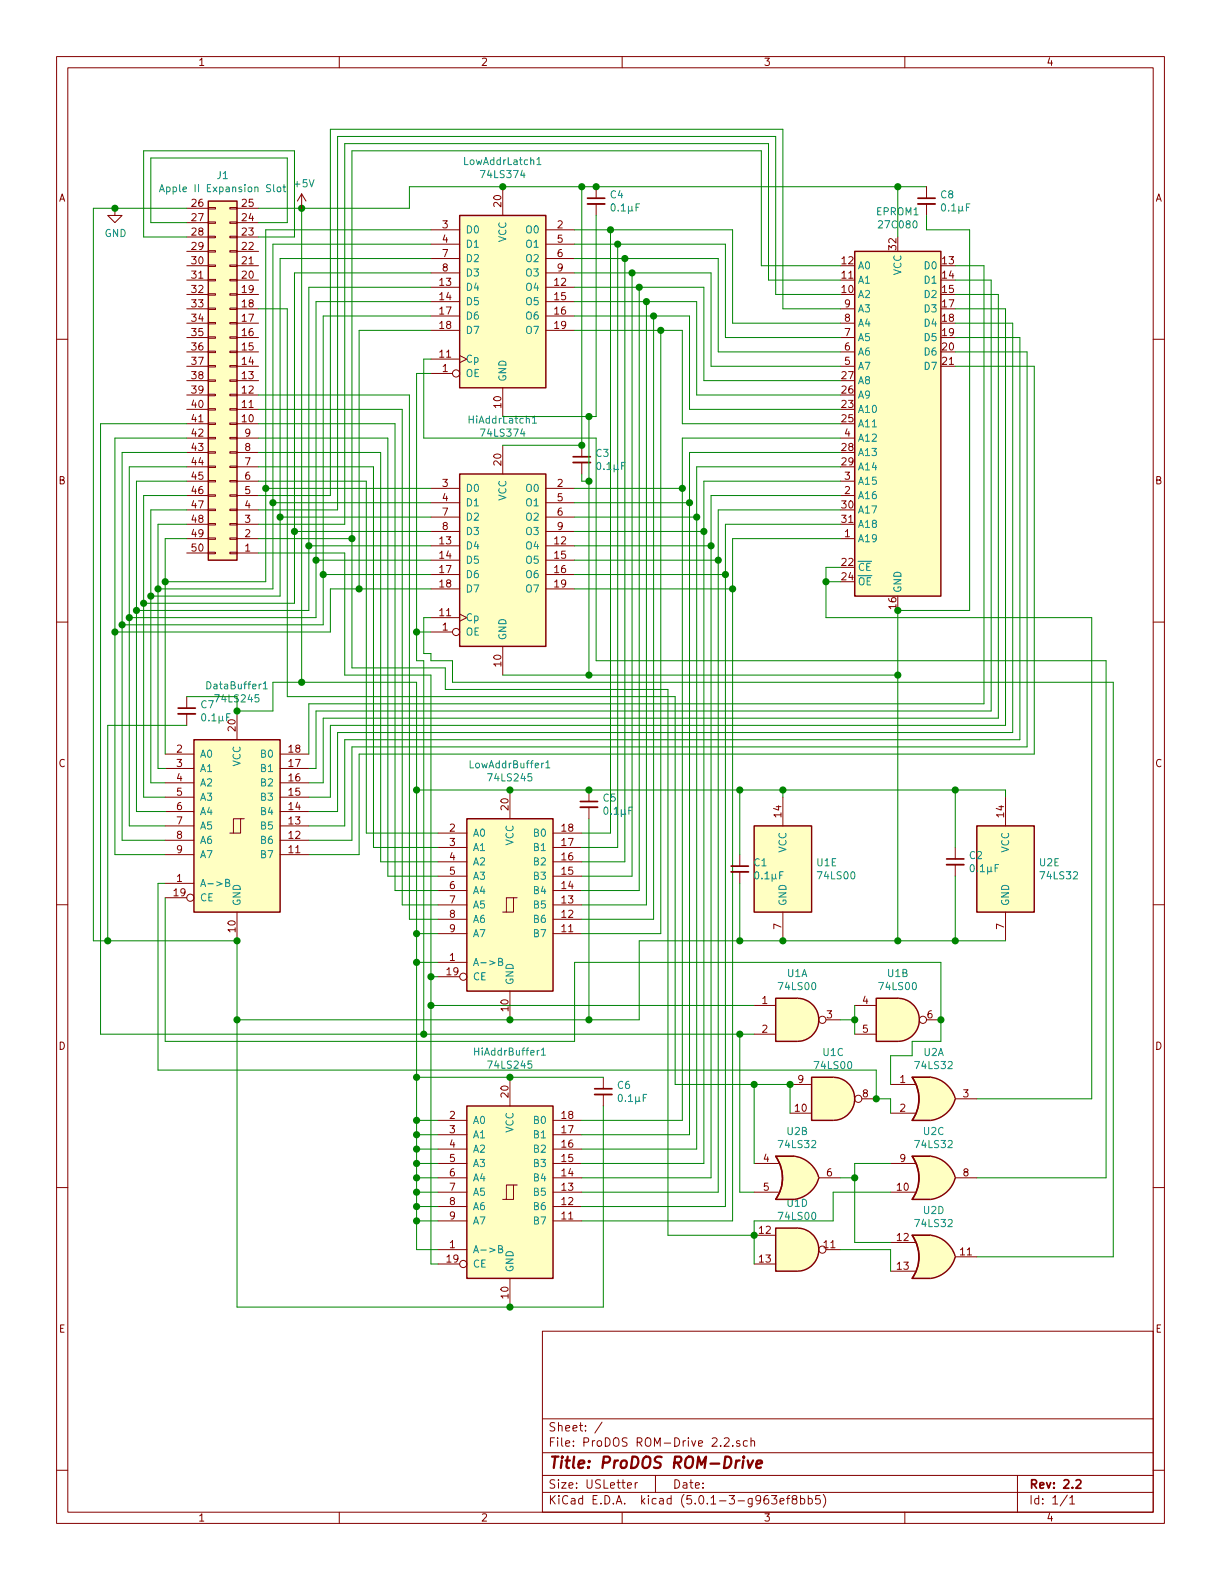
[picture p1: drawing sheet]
EESchema Schematic File Version 4
LIBS:ProDOS ROMDrive 2-cache
EELAYER 26 0
EELAYER END
$Descr USLetter 8500 11000 portrait
encoding utf-8
Sheet 1 1
Title "ProDOS ROM-Drive"
Date ""
Rev "2.2"
Comp ""
Comment1 ""
Comment2 ""
Comment3 ""
Comment4 ""
$EndDescr
$Comp
L Connector_Generic:Conn_02x25_Counter_Clockwise J1
U 1 1
P 1600 2650
F 0 "J1" H 1650 1225 50  0000 C CNN
F 1 "Apple II Expansion Slot" H 1650 1316 50  0000 C CNN
F 2 "Connector:Apple II Expansion Edge Connector" H 1600 2650 50  0001 C CNN
F 3 "~" H 1600 2650 50  0001 C CNN
	1    1600 2650
	-1   0    0    1   
$EndComp
$Comp
L 74xx:74LS00 U1
U 1 1
P 5550 7100
F 0 "U1" H 5550 7425 50  0000 C CNN
F 1 "74LS00" H 5550 7334 50  0000 C CNN
F 2 "Package_DIP:DIP-14_W7.62mm" H 5550 7100 50  0001 C CNN
F 3 "http://www.ti.com/lit/gpn/sn74ls00" H 5550 7100 50  0001 C CNN
	1    5550 7100
	1    0    0    -1  
$EndComp
$Comp
L 74xx:74LS00 U1
U 2 1
P 6250 7100
F 0 "U1" H 6250 7425 50  0000 C CNN
F 1 "74LS00" H 6250 7334 50  0000 C CNN
F 2 "Package_DIP:DIP-14_W7.62mm" H 6250 7100 50  0001 C CNN
F 3 "http://www.ti.com/lit/gpn/sn74ls00" H 6250 7100 50  0001 C CNN
	2    6250 7100
	1    0    0    -1  
$EndComp
$Comp
L 74xx:74LS00 U1
U 3 1
P 5800 7650
F 0 "U1" H 5800 7975 50  0000 C CNN
F 1 "74LS00" H 5800 7884 50  0000 C CNN
F 2 "Package_DIP:DIP-14_W7.62mm" H 5800 7650 50  0001 C CNN
F 3 "http://www.ti.com/lit/gpn/sn74ls00" H 5800 7650 50  0001 C CNN
	3    5800 7650
	1    0    0    -1  
$EndComp
$Comp
L 74xx:74LS00 U1
U 4 1
P 5550 8700
F 0 "U1" H 5550 9025 50  0000 C CNN
F 1 "74LS00" H 5550 8934 50  0000 C CNN
F 2 "Package_DIP:DIP-14_W7.62mm" H 5550 8700 50  0001 C CNN
F 3 "http://www.ti.com/lit/gpn/sn74ls00" H 5550 8700 50  0001 C CNN
	4    5550 8700
	1    0    0    -1  
$EndComp
$Comp
L 74xx:74LS32 U2
U 1 1
P 6500 7650
F 0 "U2" H 6500 7975 50  0000 C CNN
F 1 "74LS32" H 6500 7884 50  0000 C CNN
F 2 "Package_DIP:DIP-14_W7.62mm" H 6500 7650 50  0001 C CNN
F 3 "http://www.ti.com/lit/gpn/sn74LS32" H 6500 7650 50  0001 C CNN
	1    6500 7650
	1    0    0    -1  
$EndComp
$Comp
L 74xx:74LS32 U2
U 2 1
P 5550 8200
F 0 "U2" H 5550 8525 50  0000 C CNN
F 1 "74LS32" H 5550 8434 50  0000 C CNN
F 2 "Package_DIP:DIP-14_W7.62mm" H 5550 8200 50  0001 C CNN
F 3 "http://www.ti.com/lit/gpn/sn74LS32" H 5550 8200 50  0001 C CNN
	2    5550 8200
	1    0    0    -1  
$EndComp
$Comp
L 74xx:74LS32 U2
U 3 1
P 6500 8200
F 0 "U2" H 6500 8525 50  0000 C CNN
F 1 "74LS32" H 6500 8434 50  0000 C CNN
F 2 "Package_DIP:DIP-14_W7.62mm" H 6500 8200 50  0001 C CNN
F 3 "http://www.ti.com/lit/gpn/sn74LS32" H 6500 8200 50  0001 C CNN
	3    6500 8200
	1    0    0    -1  
$EndComp
$Comp
L 74xx:74LS32 U2
U 4 1
P 6500 8750
F 0 "U2" H 6500 9075 50  0000 C CNN
F 1 "74LS32" H 6500 8984 50  0000 C CNN
F 2 "Package_DIP:DIP-14_W7.62mm" H 6500 8750 50  0001 C CNN
F 3 "http://www.ti.com/lit/gpn/sn74LS32" H 6500 8750 50  0001 C CNN
	4    6500 8750
	1    0    0    -1  
$EndComp
$Comp
L 74xx:74LS32 U2
U 5 1
P 7000 6050
F 0 "U2" H 7230 6096 50  0000 L CNN
F 1 "74LS32" H 7230 6005 50  0000 L CNN
F 2 "Package_DIP:DIP-14_W7.62mm" H 7000 6050 50  0001 C CNN
F 3 "http://www.ti.com/lit/gpn/sn74LS32" H 7000 6050 50  0001 C CNN
	5    7000 6050
	1    0    0    -1  
$EndComp
$Comp
L 74xx:74LS00 U1
U 5 1
P 5450 6050
F 0 "U1" H 5680 6096 50  0000 L CNN
F 1 "74LS00" H 5680 6005 50  0000 L CNN
F 2 "Package_DIP:DIP-14_W7.62mm" H 5450 6050 50  0001 C CNN
F 3 "http://www.ti.com/lit/gpn/sn74ls00" H 5450 6050 50  0001 C CNN
	5    5450 6050
	1    0    0    -1  
$EndComp
$Comp
L 74xx:74LS245 DataBuffer1
U 1 1
P 1650 5750
F 0 "DataBuffer1" H 1650 6728 50  0000 C CNN
F 1 "74LS245" H 1650 6637 50  0000 C CNN
F 2 "Package_DIP:DIP-20_W7.62mm" H 1650 5750 50  0001 C CNN
F 3 "http://www.ti.com/lit/gpn/sn74LS245" H 1650 5750 50  0001 C CNN
	1    1650 5750
	1    0    0    -1  
$EndComp
$Comp
L 74xx:74LS245 LowAddrBuffer1
U 1 1
P 3550 6300
F 0 "LowAddrBuffer1" H 3550 7278 50  0000 C CNN
F 1 "74LS245" H 3550 7187 50  0000 C CNN
F 2 "Package_DIP:DIP-20_W7.62mm" H 3550 6300 50  0001 C CNN
F 3 "http://www.ti.com/lit/gpn/sn74LS245" H 3550 6300 50  0001 C CNN
	1    3550 6300
	1    0    0    -1  
$EndComp
$Comp
L 74xx:74LS245 HiAddrBuffer1
U 1 1
P 3550 8300
F 0 "HiAddrBuffer1" H 3550 9278 50  0000 C CNN
F 1 "74LS245" H 3550 9187 50  0000 C CNN
F 2 "Package_DIP:DIP-20_W7.62mm" H 3550 8300 50  0001 C CNN
F 3 "http://www.ti.com/lit/gpn/sn74LS245" H 3550 8300 50  0001 C CNN
	1    3550 8300
	1    0    0    -1  
$EndComp
$Comp
L 74xx:74LS374 LowAddrLatch1
U 1 1
P 3500 2100
F 0 "LowAddrLatch1" H 3500 3078 50  0000 C CNN
F 1 "74LS374" H 3500 2987 50  0000 C CNN
F 2 "Package_DIP:DIP-20_W7.62mm" H 3500 2100 50  0001 C CNN
F 3 "http://www.ti.com/lit/gpn/sn74LS374" H 3500 2100 50  0001 C CNN
	1    3500 2100
	1    0    0    -1  
$EndComp
$Comp
L 74xx:74LS374 HiAddrLatch1
U 1 1
P 3500 3900
F 0 "HiAddrLatch1" H 3500 4878 50  0000 C CNN
F 1 "74LS374" H 3500 4787 50  0000 C CNN
F 2 "Package_DIP:DIP-20_W7.62mm" H 3500 3900 50  0001 C CNN
F 3 "http://www.ti.com/lit/gpn/sn74LS374" H 3500 3900 50  0001 C CNN
	1    3500 3900
	1    0    0    -1  
$EndComp
$Comp
L Memory_EPROM:27C080 EPROM1
U 1 1
P 6250 2950
F 0 "EPROM1" H 6250 4428 50  0000 C CNN
F 1 "27C080" H 6250 4337 50  0000 C CNN
F 2 "Package_DIP:DIP-32_W15.24mm" H 6250 2950 50  0001 C CNN
F 3 "http://ww1.microchip.com/downloads/en/devicedoc/doc0360.pdf" H 6250 2950 50  0001 C CNN
	1    6250 2950
	1    0    0    -1  
$EndComp
Wire Wire Line
	1300 3750 1150 3750
Wire Wire Line
	1150 3750 1150 4050
Wire Wire Line
	1300 3650 1100 3650
Wire Wire Line
	1100 3650 1100 4100
Wire Wire Line
	1100 5350 1150 5350
Wire Wire Line
	1300 3550 1050 3550
Wire Wire Line
	1050 3550 1050 4150
Wire Wire Line
	1050 5450 1150 5450
Wire Wire Line
	1300 3450 1000 3450
Wire Wire Line
	1000 3450 1000 4200
Wire Wire Line
	1000 5550 1150 5550
Wire Wire Line
	1300 3350 950  3350
Wire Wire Line
	950  3350 950  4250
Wire Wire Line
	950  5650 1150 5650
Wire Wire Line
	1300 3250 900  3250
Wire Wire Line
	900  3250 900  4300
Wire Wire Line
	900  5750 1150 5750
Wire Wire Line
	1300 3150 850  3150
Wire Wire Line
	850  3150 850  4350
Wire Wire Line
	850  5850 1150 5850
Wire Wire Line
	1300 3050 800  3050
Wire Wire Line
	800  3050 800  4400
Wire Wire Line
	800  5950 1150 5950
Wire Wire Line
	6650 1850 6850 1850
Wire Wire Line
	6850 1850 6850 4900
Wire Wire Line
	6850 4900 2150 4900
Wire Wire Line
	2150 4900 2150 5250
Wire Wire Line
	6650 1950 6900 1950
Wire Wire Line
	6900 1950 6900 4950
Wire Wire Line
	6900 4950 2200 4950
Wire Wire Line
	2200 4950 2200 5350
Wire Wire Line
	2200 5350 2150 5350
Wire Wire Line
	6950 2050 6950 5000
Wire Wire Line
	6950 5000 2250 5000
Wire Wire Line
	2250 5000 2250 5450
Wire Wire Line
	2250 5450 2150 5450
Wire Wire Line
	2150 5550 2300 5550
Wire Wire Line
	2300 5550 2300 5050
Wire Wire Line
	2300 5050 7000 5050
Wire Wire Line
	7000 5050 7000 2150
Wire Wire Line
	7000 2150 6650 2150
Wire Wire Line
	6650 2050 6950 2050
Wire Wire Line
	6650 2250 7050 2250
Wire Wire Line
	7050 5100 2350 5100
Wire Wire Line
	2350 5100 2350 5650
Wire Wire Line
	2350 5650 2150 5650
Wire Wire Line
	7050 2250 7050 5100
Wire Wire Line
	2150 5750 2400 5750
Wire Wire Line
	2400 5750 2400 5150
Wire Wire Line
	2400 5150 7100 5150
Wire Wire Line
	7100 5150 7100 2350
Wire Wire Line
	7100 2350 6650 2350
Wire Wire Line
	6650 2450 7150 2450
Wire Wire Line
	7150 2450 7150 5200
Wire Wire Line
	7150 5200 2450 5200
Wire Wire Line
	2450 5200 2450 5850
Wire Wire Line
	2450 5850 2150 5850
Wire Wire Line
	2150 5950 2500 5950
Wire Wire Line
	2500 5950 2500 5250
Wire Wire Line
	2500 5250 7200 5250
Wire Wire Line
	7200 5250 7200 2550
Wire Wire Line
	7200 2550 6650 2550
Wire Wire Line
	4000 1600 4250 1600
Wire Wire Line
	5100 1600 5100 2250
Wire Wire Line
	5100 2250 5850 2250
Wire Wire Line
	4000 1700 4300 1700
Wire Wire Line
	5050 1700 5050 2350
Wire Wire Line
	5050 2350 5850 2350
Wire Wire Line
	4000 1800 4350 1800
Wire Wire Line
	5000 1800 5000 2450
Wire Wire Line
	5000 2450 5850 2450
Wire Wire Line
	4000 1900 4400 1900
Wire Wire Line
	4950 1900 4950 2550
Wire Wire Line
	4950 2550 5850 2550
Wire Wire Line
	4000 2000 4450 2000
Wire Wire Line
	4900 2000 4900 2650
Wire Wire Line
	4900 2650 5850 2650
Wire Wire Line
	4000 2100 4500 2100
Wire Wire Line
	4850 2100 4850 2750
Wire Wire Line
	4850 2750 5850 2750
Wire Wire Line
	4000 2200 4550 2200
Wire Wire Line
	4800 2200 4800 2850
Wire Wire Line
	4800 2850 5850 2850
Wire Wire Line
	4000 3500 4800 3500
Wire Wire Line
	4800 3500 4800 3150
Wire Wire Line
	4800 3150 5850 3150
Wire Wire Line
	4750 3050 5850 3050
Wire Wire Line
	4000 3400 4750 3400
Wire Wire Line
	4750 2300 4750 2950
Wire Wire Line
	4750 2950 5850 2950
Wire Wire Line
	4000 2300 4600 2300
Wire Wire Line
	4000 3600 4850 3600
Wire Wire Line
	4850 3600 4850 3250
Wire Wire Line
	4850 3250 5850 3250
Wire Wire Line
	4000 3700 4900 3700
Wire Wire Line
	4900 3700 4900 3350
Wire Wire Line
	4900 3350 5850 3350
Wire Wire Line
	4000 3800 4950 3800
Wire Wire Line
	4950 3800 4950 3450
Wire Wire Line
	4950 3450 5850 3450
Wire Wire Line
	4000 3900 5000 3900
Wire Wire Line
	5000 3900 5000 3550
Wire Wire Line
	5000 3550 5850 3550
Wire Wire Line
	4000 4000 5050 4000
Wire Wire Line
	5050 4000 5050 3650
Wire Wire Line
	5050 3650 5850 3650
Wire Wire Line
	4000 4100 5100 4100
Wire Wire Line
	5100 4100 5100 3750
Wire Wire Line
	5100 3750 5850 3750
Wire Wire Line
	4050 5800 4250 5800
Wire Wire Line
	4250 5800 4250 1600
Connection ~ 4250 1600
Wire Wire Line
	4250 1600 5100 1600
Wire Wire Line
	4050 5900 4300 5900
Wire Wire Line
	4300 5900 4300 1700
Connection ~ 4300 1700
Wire Wire Line
	4300 1700 5050 1700
Wire Wire Line
	4050 6000 4350 6000
Wire Wire Line
	4350 6000 4350 1800
Connection ~ 4350 1800
Wire Wire Line
	4350 1800 5000 1800
Wire Wire Line
	4050 6100 4400 6100
Wire Wire Line
	4400 6100 4400 1900
Connection ~ 4400 1900
Wire Wire Line
	4400 1900 4950 1900
Wire Wire Line
	4050 6200 4450 6200
Wire Wire Line
	4450 6200 4450 2000
Connection ~ 4450 2000
Wire Wire Line
	4450 2000 4900 2000
Wire Wire Line
	4050 6300 4500 6300
Wire Wire Line
	4500 6300 4500 2100
Connection ~ 4500 2100
Wire Wire Line
	4500 2100 4850 2100
Wire Wire Line
	4050 6400 4550 6400
Wire Wire Line
	4550 6400 4550 2200
Connection ~ 4550 2200
Wire Wire Line
	4550 2200 4800 2200
Wire Wire Line
	4050 6500 4600 6500
Wire Wire Line
	4600 6500 4600 2300
Connection ~ 4600 2300
Wire Wire Line
	4600 2300 4750 2300
Wire Wire Line
	4050 7800 4750 7800
Wire Wire Line
	4750 3050 4750 3400
Connection ~ 4750 3400
Wire Wire Line
	4750 3400 4750 7800
Wire Wire Line
	4050 7900 4800 7900
Wire Wire Line
	4800 7900 4800 3500
Connection ~ 4800 3500
Wire Wire Line
	4050 8000 4850 8000
Wire Wire Line
	4850 8000 4850 3600
Connection ~ 4850 3600
Wire Wire Line
	4050 8100 4900 8100
Wire Wire Line
	4900 8100 4900 3700
Connection ~ 4900 3700
Wire Wire Line
	4050 8200 4950 8200
Wire Wire Line
	4950 8200 4950 3800
Connection ~ 4950 3800
Wire Wire Line
	4050 8300 5000 8300
Wire Wire Line
	5000 8300 5000 3900
Connection ~ 5000 3900
Wire Wire Line
	4050 8400 5050 8400
Wire Wire Line
	5050 8400 5050 4000
Connection ~ 5050 4000
Wire Wire Line
	4050 8500 5100 8500
Wire Wire Line
	5100 8500 5100 4100
Connection ~ 5100 4100
Wire Wire Line
	1800 3750 2450 3750
Wire Wire Line
	2450 3750 2450 1050
Wire Wire Line
	2450 1050 5300 1050
Wire Wire Line
	5300 1050 5300 1850
Wire Wire Line
	5300 1850 5850 1850
Wire Wire Line
	1800 3650 2400 3650
Wire Wire Line
	2400 3650 2400 1000
Wire Wire Line
	2400 1000 5350 1000
Wire Wire Line
	5350 1000 5350 1950
Wire Wire Line
	5350 1950 5850 1950
Wire Wire Line
	1800 3550 2350 3550
Wire Wire Line
	2350 3550 2350 950 
Wire Wire Line
	2350 950  5400 950 
Wire Wire Line
	5400 950  5400 2050
Wire Wire Line
	5400 2050 5850 2050
Wire Wire Line
	1800 3450 2300 3450
Wire Wire Line
	2300 3450 2300 900 
Wire Wire Line
	2300 900  5450 900 
Wire Wire Line
	5450 900  5450 2150
Wire Wire Line
	5450 2150 5850 2150
Wire Wire Line
	1800 3350 2550 3350
Wire Wire Line
	2550 3350 2550 5800
Wire Wire Line
	2550 5800 3050 5800
Wire Wire Line
	2600 3250 2600 5900
Wire Wire Line
	2600 5900 3050 5900
Wire Wire Line
	1800 3250 2600 3250
Wire Wire Line
	1800 3150 2650 3150
Wire Wire Line
	2650 3150 2650 6000
Wire Wire Line
	2650 6000 3050 6000
Wire Wire Line
	1800 3050 2700 3050
Wire Wire Line
	2700 3050 2700 6100
Wire Wire Line
	2700 6100 3050 6100
Wire Wire Line
	1800 2950 2750 2950
Wire Wire Line
	2750 2950 2750 6200
Wire Wire Line
	2750 6200 3050 6200
Wire Wire Line
	1800 2850 2800 2850
Wire Wire Line
	2800 2850 2800 6300
Wire Wire Line
	2800 6300 3050 6300
Wire Wire Line
	1800 2750 2850 2750
Wire Wire Line
	2850 2750 2850 6400
Wire Wire Line
	2850 6400 3050 6400
Wire Wire Line
	1800 1450 2100 1450
Wire Wire Line
	2100 1450 2100 4750
Wire Wire Line
	2100 4750 2900 4750
Wire Wire Line
	2900 4750 2900 5500
Wire Wire Line
	2900 6500 3050 6500
Wire Wire Line
	2900 6500 2900 6700
Wire Wire Line
	2900 7800 3050 7800
Connection ~ 2900 6500
Wire Wire Line
	2900 7800 2900 7900
Wire Wire Line
	2900 7900 3050 7900
Connection ~ 2900 7800
Wire Wire Line
	2900 7900 2900 8000
Wire Wire Line
	2900 8000 3050 8000
Connection ~ 2900 7900
Wire Wire Line
	2900 8000 2900 8100
Wire Wire Line
	2900 8100 3050 8100
Connection ~ 2900 8000
Wire Wire Line
	2900 8100 2900 8200
Wire Wire Line
	2900 8200 3050 8200
Connection ~ 2900 8100
Wire Wire Line
	2900 8200 2900 8300
Wire Wire Line
	2900 8300 3050 8300
Connection ~ 2900 8200
Wire Wire Line
	2900 8300 2900 8400
Wire Wire Line
	2900 8400 3050 8400
Connection ~ 2900 8300
Wire Wire Line
	2900 8400 2900 8500
Wire Wire Line
	2900 8500 3050 8500
Connection ~ 2900 8400
Wire Wire Line
	3550 7500 2900 7500
Connection ~ 2900 7500
Wire Wire Line
	2900 7500 2900 7800
Wire Wire Line
	3550 5500 2900 5500
Connection ~ 2900 5500
Wire Wire Line
	2900 5500 2900 6500
Wire Wire Line
	2100 4750 1900 4750
Wire Wire Line
	1900 4750 1900 4950
Wire Wire Line
	1900 4950 1650 4950
Connection ~ 2100 4750
Wire Wire Line
	3550 5500 4100 5500
Wire Wire Line
	5450 5500 5450 5550
Connection ~ 3550 5500
Wire Wire Line
	2100 1450 2850 1450
Wire Wire Line
	2850 1300 3500 1300
Wire Wire Line
	2850 1300 2850 1450
Connection ~ 2100 1450
Wire Wire Line
	3500 1300 4050 1300
Wire Wire Line
	6250 1300 6250 1650
Connection ~ 3500 1300
Wire Wire Line
	5450 5500 6650 5500
Wire Wire Line
	7000 5500 7000 5550
Connection ~ 5450 5500
Wire Wire Line
	1300 1450 800  1450
Wire Wire Line
	650  1450 650  6550
Wire Wire Line
	650  6550 750  6550
Wire Wire Line
	1650 6550 1650 7100
Wire Wire Line
	1650 7100 3550 7100
Connection ~ 1650 6550
Wire Wire Line
	3550 7100 4100 7100
Wire Wire Line
	4450 7100 4450 6550
Wire Wire Line
	4450 6550 5150 6550
Connection ~ 3550 7100
Wire Wire Line
	5450 6550 6250 6550
Connection ~ 5450 6550
Connection ~ 6250 6550
Wire Wire Line
	6250 6550 6650 6550
Wire Wire Line
	6250 4250 6250 4700
Wire Wire Line
	3500 4700 4100 4700
Connection ~ 6250 4700
Wire Wire Line
	6250 4700 6250 6550
Wire Wire Line
	4100 4700 4100 3350
Wire Wire Line
	4100 2900 3500 2900
Connection ~ 4100 4700
Wire Wire Line
	4100 4700 6250 4700
Wire Wire Line
	1650 7100 1650 9100
Wire Wire Line
	1650 9100 3550 9100
Connection ~ 1650 7100
Wire Wire Line
	1800 3850 2400 3850
Wire Wire Line
	2400 3850 2400 4700
Wire Wire Line
	2400 4700 3000 4700
Wire Wire Line
	3000 4700 3000 6800
Wire Wire Line
	3000 7000 5250 7000
Wire Wire Line
	5850 7100 5950 7100
Wire Wire Line
	5950 7100 5950 7000
Wire Wire Line
	5950 7100 5950 7200
Connection ~ 5950 7100
Wire Wire Line
	6550 7100 6550 6700
Wire Wire Line
	6550 6700 4000 6700
Wire Wire Line
	4000 6700 4000 7250
Wire Wire Line
	4000 7250 1150 7250
Wire Wire Line
	1150 7250 1150 6250
Wire Wire Line
	3000 6800 3050 6800
Connection ~ 3000 6800
Wire Wire Line
	3000 6800 3000 7000
Wire Wire Line
	3000 7000 3000 8800
Wire Wire Line
	3000 8800 3050 8800
Connection ~ 3000 7000
Wire Wire Line
	1300 2950 700  2950
Wire Wire Line
	700  2950 700  7200
Wire Wire Line
	700  7200 2950 7200
Wire Wire Line
	2950 7200 2950 4600
Connection ~ 2950 7200
Wire Wire Line
	2950 7200 5150 7200
Wire Wire Line
	2900 4400 2900 2600
Wire Wire Line
	2900 2600 3000 2600
Wire Wire Line
	3050 6700 2900 6700
Connection ~ 2900 6700
Wire Wire Line
	2900 6700 2900 7500
Wire Wire Line
	2900 8500 2900 8700
Wire Wire Line
	2900 8700 3050 8700
Connection ~ 2900 8500
Wire Wire Line
	2450 3750 2450 4650
Wire Wire Line
	2450 4650 3100 4650
Wire Wire Line
	3100 4650 3100 4800
Wire Wire Line
	3100 4800 4650 4800
Wire Wire Line
	4650 4800 4650 8600
Wire Wire Line
	4650 8600 5250 8600
Connection ~ 2450 3750
Wire Wire Line
	5250 8600 5250 8800
Connection ~ 5250 8600
Wire Wire Line
	5850 8200 5950 8200
Wire Wire Line
	5950 8200 5950 8100
Wire Wire Line
	5950 8100 6200 8100
Wire Wire Line
	6200 8300 5800 8300
Wire Wire Line
	5800 8300 5800 8500
Wire Wire Line
	5800 8500 5250 8500
Wire Wire Line
	5250 8500 5250 8600
Wire Wire Line
	5950 8200 5950 8650
Wire Wire Line
	5950 8650 6200 8650
Connection ~ 5950 8200
Wire Wire Line
	5850 8700 6200 8700
Wire Wire Line
	6200 8700 6200 8850
Wire Wire Line
	6100 7650 6200 7650
Wire Wire Line
	6200 7650 6200 7750
Wire Wire Line
	5500 7550 5500 7750
Wire Wire Line
	5150 8300 5150 7200
Wire Wire Line
	5150 8300 5250 8300
Connection ~ 5150 7200
Wire Wire Line
	5150 7200 5250 7200
Wire Wire Line
	5250 8100 5250 7550
Wire Wire Line
	5250 7550 5500 7550
Connection ~ 5500 7550
Wire Wire Line
	1800 2150 2000 2150
Wire Wire Line
	2000 2150 2000 4850
Wire Wire Line
	2000 4850 4700 4850
Wire Wire Line
	4700 4850 4700 7550
Wire Wire Line
	4700 7550 5250 7550
Connection ~ 5250 7550
Wire Wire Line
	6100 7650 6100 7450
Wire Wire Line
	6100 7450 1100 7450
Wire Wire Line
	1100 7450 1100 6150
Wire Wire Line
	1100 6150 1150 6150
Connection ~ 6100 7650
Wire Wire Line
	6800 7650 7600 7650
Wire Wire Line
	7600 7650 7600 4300
Wire Wire Line
	7600 4300 5750 4300
Wire Wire Line
	5750 4300 5750 4050
Wire Wire Line
	5750 3950 5850 3950
Wire Wire Line
	5850 4050 5750 4050
Connection ~ 5750 4050
Wire Wire Line
	5750 4050 5750 3950
Wire Wire Line
	3000 2500 2950 2500
Wire Wire Line
	2950 2500 2950 3050
Wire Wire Line
	2950 3050 4150 3050
Wire Wire Line
	4150 3050 4150 4600
Wire Wire Line
	4150 4600 7700 4600
Wire Wire Line
	7700 4600 7700 8200
Wire Wire Line
	7700 8200 6800 8200
Wire Wire Line
	4050 1300 4050 3100
Wire Wire Line
	4050 3100 3500 3100
Connection ~ 4050 1300
Wire Wire Line
	4050 1300 4150 1300
Wire Wire Line
	2900 4400 2900 4600
Wire Wire Line
	2900 4600 2950 4600
Connection ~ 2900 4400
Wire Wire Line
	2900 4400 3000 4400
Wire Wire Line
	3000 3400 1850 3400
Wire Wire Line
	1850 3400 1850 4050
Wire Wire Line
	1850 4050 1150 4050
Connection ~ 1150 4050
Wire Wire Line
	1150 4050 1150 5250
Wire Wire Line
	3000 3500 1900 3500
Wire Wire Line
	1900 3500 1900 4100
Wire Wire Line
	1900 4100 1100 4100
Connection ~ 1100 4100
Wire Wire Line
	1100 4100 1100 5350
Wire Wire Line
	3000 3600 1950 3600
Wire Wire Line
	1950 3600 1950 4150
Wire Wire Line
	1950 4150 1050 4150
Connection ~ 1050 4150
Wire Wire Line
	1050 4150 1050 5450
Wire Wire Line
	3000 3700 2050 3700
Wire Wire Line
	2050 3700 2050 4200
Wire Wire Line
	2050 4200 1000 4200
Connection ~ 1000 4200
Wire Wire Line
	1000 4200 1000 5550
Wire Wire Line
	3000 3800 2150 3800
Wire Wire Line
	2150 3800 2150 4250
Wire Wire Line
	2150 4250 950  4250
Connection ~ 950  4250
Wire Wire Line
	950  4250 950  5650
Wire Wire Line
	3000 3900 2200 3900
Wire Wire Line
	2200 3900 2200 4300
Wire Wire Line
	2200 4300 900  4300
Connection ~ 900  4300
Wire Wire Line
	900  4300 900  5750
Wire Wire Line
	3000 4000 2250 4000
Wire Wire Line
	2250 4000 2250 4350
Wire Wire Line
	2250 4350 850  4350
Connection ~ 850  4350
Wire Wire Line
	850  4350 850  5850
Wire Wire Line
	3000 4100 2500 4100
Wire Wire Line
	2300 4100 2300 4400
Wire Wire Line
	2300 4400 800  4400
Connection ~ 800  4400
Wire Wire Line
	800  4400 800  5950
Wire Wire Line
	2250 4000 2250 2200
Wire Wire Line
	2250 2200 3000 2200
Connection ~ 2250 4000
Wire Wire Line
	2500 4100 2500 2300
Wire Wire Line
	2500 2300 3000 2300
Connection ~ 2500 4100
Wire Wire Line
	2500 4100 2300 4100
Wire Wire Line
	2200 3900 2200 2100
Wire Wire Line
	2200 2100 3000 2100
Connection ~ 2200 3900
Wire Wire Line
	2150 3800 2150 2000
Wire Wire Line
	2150 2000 3000 2000
Connection ~ 2150 3800
Wire Wire Line
	2050 3700 2050 1900
Wire Wire Line
	2050 1900 3000 1900
Connection ~ 2050 3700
Wire Wire Line
	1950 3600 1950 1800
Wire Wire Line
	1950 1800 3000 1800
Connection ~ 1950 3600
Wire Wire Line
	1900 3500 1900 1700
Wire Wire Line
	1900 1700 3000 1700
Connection ~ 1900 3500
Wire Wire Line
	1850 3400 1850 1600
Wire Wire Line
	1850 1600 3000 1600
Connection ~ 1850 3400
Wire Wire Line
	6800 8750 7750 8750
Wire Wire Line
	7750 8750 7750 4750
Wire Wire Line
	7750 4750 3150 4750
Wire Wire Line
	3150 4750 3150 4600
Wire Wire Line
	3150 4600 3000 4600
Wire Wire Line
	3000 4600 3000 4550
Wire Wire Line
	3000 4550 2950 4550
Wire Wire Line
	2950 4550 2950 4300
Wire Wire Line
	2950 4300 3000 4300
Wire Wire Line
	1300 1550 1050 1550
Wire Wire Line
	1050 1550 1050 1100
Wire Wire Line
	1050 1100 2000 1100
Wire Wire Line
	2000 1100 2000 1550
Wire Wire Line
	2000 1550 1800 1550
Wire Wire Line
	1800 1650 2050 1650
Wire Wire Line
	2050 1650 2050 1050
Wire Wire Line
	2050 1050 1000 1050
Wire Wire Line
	1000 1650 1300 1650
Wire Wire Line
	1000 1050 1000 1650
$Comp
L power:+5V #PWR0101
U 1 1
P 2100 1450
F 0 "#PWR0101" H 2100 1300 50  0001 C CNN
F 1 "+5V" H 2115 1623 50  0000 C CNN
F 2 "" H 2100 1450 50  0001 C CNN
F 3 "" H 2100 1450 50  0001 C CNN
	1    2100 1450
	1    0    0    -1  
$EndComp
$Comp
L power:GND #PWR0102
U 1 1
P 800 1450
F 0 "#PWR0102" H 800 1200 50  0001 C CNN
F 1 "GND" H 805 1277 50  0000 C CNN
F 2 "" H 800 1450 50  0001 C CNN
F 3 "" H 800 1450 50  0001 C CNN
	1    800  1450
	1    0    0    -1  
$EndComp
Connection ~ 800  1450
Wire Wire Line
	800  1450 650  1450
Wire Wire Line
	6250 1300 6450 1300
Connection ~ 6250 1300
$Comp
L Device:C_Small C8
U 1 1
P 6450 1400
F 0 "C8" H 6542 1446 50  0000 L CNN
F 1 "0.1µF" H 6542 1355 50  0000 L CNN
F 2 "Capacitor_THT:C_Disc_D3.0mm_W2.0mm_P2.50mm" H 6450 1400 50  0001 C CNN
F 3 "~" H 6450 1400 50  0001 C CNN
	1    6450 1400
	1    0    0    -1  
$EndComp
$Comp
L Device:C_Small C2
U 1 1
P 6650 6000
F 0 "C2" H 6742 6046 50  0000 L CNN
F 1 "0.1µF" H 6742 5955 50  0000 L CNN
F 2 "Capacitor_THT:C_Disc_D3.0mm_W2.0mm_P2.50mm" H 6650 6000 50  0001 C CNN
F 3 "~" H 6650 6000 50  0001 C CNN
	1    6650 6000
	1    0    0    -1  
$EndComp
$Comp
L Device:C_Small C1
U 1 1
P 5150 6050
F 0 "C1" H 5242 6096 50  0000 L CNN
F 1 "0.1µF" H 5242 6005 50  0000 L CNN
F 2 "Capacitor_THT:C_Disc_D3.0mm_W2.0mm_P2.50mm" H 5150 6050 50  0001 C CNN
F 3 "~" H 5150 6050 50  0001 C CNN
	1    5150 6050
	1    0    0    -1  
$EndComp
$Comp
L Device:C_Small C5
U 1 1
P 4100 5600
F 0 "C5" H 4192 5646 50  0000 L CNN
F 1 "0.1µF" H 4192 5555 50  0000 L CNN
F 2 "Capacitor_THT:C_Disc_D3.0mm_W2.0mm_P2.50mm" H 4100 5600 50  0001 C CNN
F 3 "~" H 4100 5600 50  0001 C CNN
	1    4100 5600
	1    0    0    -1  
$EndComp
Connection ~ 4100 5500
Wire Wire Line
	4100 5500 5150 5500
$Comp
L Device:C_Small C6
U 1 1
P 4200 7600
F 0 "C6" H 4292 7646 50  0000 L CNN
F 1 "0.1µF" H 4292 7555 50  0000 L CNN
F 2 "Capacitor_THT:C_Disc_D3.0mm_W2.0mm_P2.50mm" H 4200 7600 50  0001 C CNN
F 3 "~" H 4200 7600 50  0001 C CNN
	1    4200 7600
	1    0    0    -1  
$EndComp
$Comp
L Device:C_Small C7
U 1 1
P 1300 4950
F 0 "C7" H 1392 4996 50  0000 L CNN
F 1 "0.1µF" H 1392 4905 50  0000 L CNN
F 2 "Capacitor_THT:C_Disc_D3.0mm_W2.0mm_P2.50mm" H 1300 4950 50  0001 C CNN
F 3 "~" H 1300 4950 50  0001 C CNN
	1    1300 4950
	1    0    0    -1  
$EndComp
$Comp
L Device:C_Small C3
U 1 1
P 4050 3200
F 0 "C3" H 4142 3246 50  0000 L CNN
F 1 "0.1µF" H 4142 3155 50  0000 L CNN
F 2 "Capacitor_THT:C_Disc_D3.0mm_W2.0mm_P2.50mm" H 4050 3200 50  0001 C CNN
F 3 "~" H 4050 3200 50  0001 C CNN
	1    4050 3200
	1    0    0    -1  
$EndComp
Connection ~ 4050 3100
$Comp
L Device:C_Small C4
U 1 1
P 4150 1400
F 0 "C4" H 4242 1446 50  0000 L CNN
F 1 "0.1µF" H 4242 1355 50  0000 L CNN
F 2 "Capacitor_THT:C_Disc_D3.0mm_W2.0mm_P2.50mm" H 4150 1400 50  0001 C CNN
F 3 "~" H 4150 1400 50  0001 C CNN
	1    4150 1400
	1    0    0    -1  
$EndComp
Connection ~ 4150 1300
Wire Wire Line
	4150 1300 6250 1300
Wire Wire Line
	4200 7500 3550 7500
Connection ~ 3550 7500
Wire Wire Line
	4200 7700 4200 9100
Wire Wire Line
	4200 9100 3550 9100
Connection ~ 3550 9100
Wire Wire Line
	5150 6150 5150 6550
Connection ~ 5150 6550
Wire Wire Line
	5150 6550 5450 6550
Wire Wire Line
	5150 5950 5150 5500
Connection ~ 5150 5500
Wire Wire Line
	5150 5500 5450 5500
Wire Wire Line
	6650 5900 6650 5500
Connection ~ 6650 5500
Wire Wire Line
	6650 5500 7000 5500
Wire Wire Line
	6650 6100 6650 6550
Connection ~ 6650 6550
Wire Wire Line
	6650 6550 7000 6550
Wire Wire Line
	1300 4850 1650 4850
Wire Wire Line
	1650 4850 1650 4950
Connection ~ 1650 4950
Wire Wire Line
	1300 5050 750  5050
Wire Wire Line
	750  5050 750  6550
Connection ~ 750  6550
Wire Wire Line
	750  6550 1650 6550
Wire Wire Line
	4050 3300 4050 3350
Wire Wire Line
	4050 3350 4100 3350
Connection ~ 4100 3350
Wire Wire Line
	4100 3350 4100 2900
Wire Wire Line
	4150 1500 4150 2900
Wire Wire Line
	4150 2900 4100 2900
Connection ~ 4100 2900
Wire Wire Line
	6450 1500 6450 1600
Wire Wire Line
	6450 1600 6750 1600
Wire Wire Line
	6750 1600 6750 4250
Wire Wire Line
	6750 4250 6250 4250
Connection ~ 6250 4250
Wire Wire Line
	4100 5700 4100 7100
Connection ~ 4100 7100
Wire Wire Line
	4100 7100 4450 7100
Wire Wire Line
	6550 7100 6550 7250
Wire Wire Line
	6550 7250 6350 7250
Wire Wire Line
	6350 7250 6350 7350
Wire Wire Line
	6350 7350 6200 7350
Wire Wire Line
	6200 7350 6200 7550
Connection ~ 6550 7100
$EndSCHEMATC
